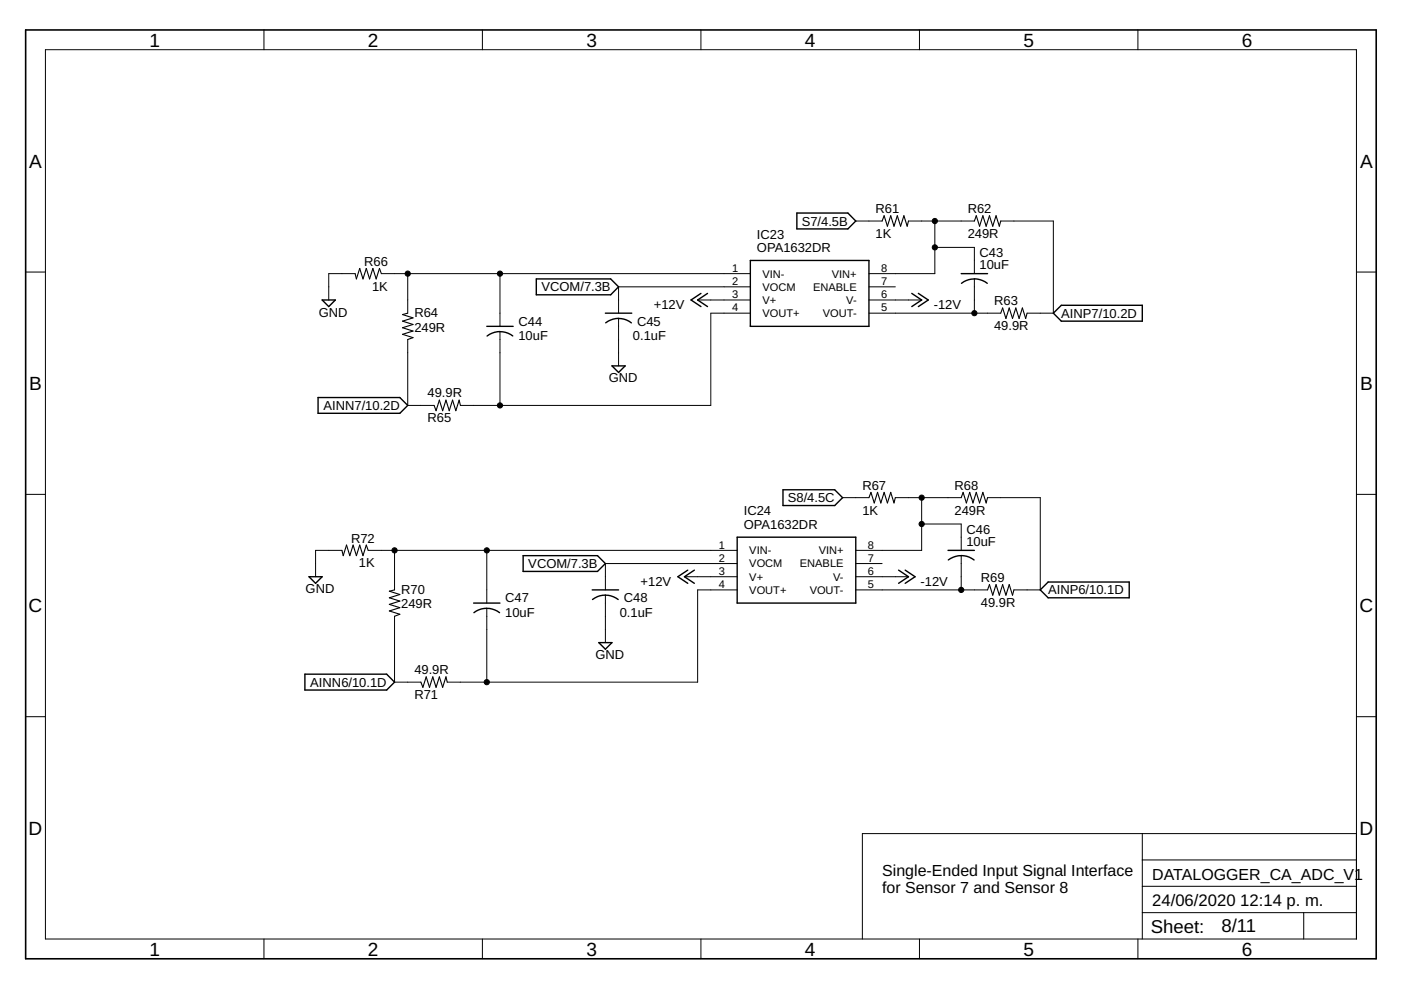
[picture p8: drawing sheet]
<svg xmlns="http://www.w3.org/2000/svg" width="297mm" height="210mm" viewBox="0 0 297 210" stroke-linecap="round" stroke-linejoin="round" font-family="sans-serif">
<g fill="none" stroke="#000" stroke-width=".3">
<path d="M113.7 59.1h15.8l1.6 1.7-1.6 1.7h-15.8zM159.1 55.2h25.1v14h-25.1zM169 45.2h10.8l1.6 1.7-1.6 1.6h-10.8zM203.8 58h5.6M206.6 59.1l1.7 .4 1 .6M206.6 59.1l-1.2 .2-1.5 .8M68.3 63.6h2.8l-1.4 1.4zM103.2 69.2h5.6M106 70.3l-1.7 .4-1 .5M106 70.3l1.2 .2 1.5 .7M128.4 66.4h5.5M129.8 77.6h2.7l-1.4 1.4z"/>
<path d="M131.1 67.5l-1.7 .4-1 .6M131.1 67.5l.6 .1a4.2 4.2 0 0 1 2.2 .9M148.6 62.2l-2.1 1.4 2.1 1.4M150 62.2l-2.1 1.4 2.1 1.4M193.3 62.2l2.1 1.4-2.1 1.4M194.7 62.2l2.1 1.4-2.1 1.4M223.3 66.4l1.7-1.7h17.2v3.4h-17.2zM67.4 84.3h17.4l1.6 1.7-1.6 1.6h-17.4zM110.9 117.8h15.8l1.7 1.7-1.7 1.7h-15.8zM156.3 113.9h25.1v14h-25.1zM166 103.8h11l1.6 1.7-1.6 1.7h-11zM201 116.7h5.6"/>
<path d="M203.8 117.8a4.4 4.4 0 0 1 2.7 .9M203.8 117.8l-1.2 .2-1.5 .7M65.5 122.3h2.8l-1.4 1.4zM100.4 127.9h5.6M103.2 129h-.6a4.3 4.3 0 0 0-2.1 .9M103.2 129l1.2 .1 1.5 .8M125.6 125.1h5.5M127 136.2h2.8l-1.4 1.4zM128.4 126.2a4.4 4.4 0 0 0-2.8 .9M128.4 126.2l1.1 .1 1.6 .8M145.8 120.9l-2.1 1.4 2.1 1.4M147.2 120.9l-2.1 1.4 2.1 1.4"/>
<path d="M190.5 120.9l2.1 1.4-2.1 1.4M191.9 120.9l2.1 1.4-2.1 1.4M220.6 125.1l1.6-1.7h17.2v3.3h-17.2zM64.6 142.9h17.4l1.7 1.7-1.7 1.7h-17.4z"/>
</g>
<g fill="none" stroke="#000" stroke-width=".21">
<path d="M9.6 10.5h278v188.6h-278zM56 6.3v4.2M102.3 6.3v4.2M148.6 6.3v4.2M194.9 6.3v4.2M241.3 6.3v4.2M5.4 57.7h4.2M75.3 58h-5.6v5.6M80.9 58h78.2M86.4 58v8.4M106 58v11.2M181.4 46.9h5.6"/>
<path d="M192.6 46.9h14M198.2 46.9v11.1h-14M198.2 52.5h8.4v5.5M206.6 59.1v7.3M212.2 46.9h11.1v19.5h-5.5M287.6 57.7h4.2M86.4 72v14h5.6M106 70.3v15.7M131.1 67.5v10.1M147.9 63.6h11.2M159.1 60.8h-28v5.6M159.1 66.4h-8.4v19.6h-53.1"/>
<path d="M184.2 60.8h5.6M184.2 63.6h11.2M184.2 66.4h28M5.4 104.8h4.2M72.5 116.7h-5.6v5.6M78.1 116.7h78.2M83.7 116.7v8.4M103.2 116.7v11.2M156.3 119.5h-27.9v5.6M178.6 105.5h5.6M181.4 119.5h5.6M189.8 105.5h14"/>
<path d="M195.4 105.5v11.2h-14M195.4 111.1h8.4v5.6M203.8 117.8v7.3M209.4 105.5h11.2v19.6h-5.6M287.6 104.8h4.2M83.7 130.7v13.9h5.5M103.2 129v15.6M128.4 126.2v10M145.1 122.3h11.2M156.3 125.1h-8.4v19.5h-53.1M181.4 122.3h11.2M181.4 125.1h28"/>
<path d="M5.4 152h4.2M287.6 152h4.2M242.2 176.7v22.4M287.6 176.7h-104.8v22.4M56 199.1v4.2M102.3 199.1v4.2M148.6 199.1v4.2M194.9 199.1v4.2M241.3 199.1v4.2M242.2 193.5h45.4M242.2 187.9h45.4M242.2 182.3h45.4"/>
<path d="M276.4 193.5v5.6"/>
</g>
<path d="M5.4 6.3h286.4v197h-286.4z" fill="none" stroke="#000" stroke-width=".34"/>
<path d="M75.3 58l.3 1.1 .7-2.2 .7 2.2 .7-2.2 .7 2.2 .7-2.2 .7 2.2 .7-2.2 .4 1.1M187 46.9l.5-1.2 .7 2.3 .6-2.3 .7 2.3 .7-2.3 .7 2.3 .7-2.3 .7 2.3 .3-1.1M206.6 46.9l.4-1.2 .7 2.3 .7-2.3 .7 2.3 .7-2.3 .7 2.3 .7-2.3 .7 2.3 .3-1.1M86.4 66.4l-1.1 .3 2.3 .7-2.3 .7 2.3 .7-2.3 .7 2.3 .7-2.3 .7 2.3 .7-1.2 .4M212.2 66.4l.4-1.1 .7 2.2 .7-2.2 .7 2.2 .7-2.2 .7 2.2 .7-2.2 .7 2.2 .3-1.1M92 86l.5 1.1 .7-2.3 .7 2.3 .7-2.3 .6 2.3 .7-2.3 .7 2.3 .7-2.3 .3 1.2M72.5 116.7l.3 1.1 .7-2.2 .7 2.2 .7-2.2 .7 2.2 .7-2.2 .7 2.2 .7-2.2 .4 1.1M184.2 105.5l.5-1.1 .7 2.2 .7-2.2 .7 2.2 .7-2.2 .7 2.2 .6-2.2 .7 2.2 .3-1.1M203.8 105.5l.4-1.1 .7 2.2 .7-2.2 .7 2.2 .7-2.2 .7 2.2 .7-2.2 .7 2.2 .3-1.1M83.7 125.1l-1.2 .2 2.3 .7-2.3 .7 2.3 .7-2.3 .7 2.3 .7-2.3 .7 2.3 .7-1.1 .5M209.4 125.1l.4-1.1 .7 2.2 .7-2.2 .7 2.2 .7-2.2 .7 2.2 .7-2.2 .7 2.2 .3-1.1M89.2 144.6l.5 1.1 .7-2.2 .7 2.2 .7-2.2 .7 2.2 .7-2.2 .7 2.2 .7-2.2 .2 1.1" fill="none" stroke="#000" stroke-width=".23"/>
<g fill="#000" stroke="#000" stroke-width=".21">
<circle cx="86.4" cy="58" r=".55"/>
<circle cx="106" cy="58" r=".55"/>
<circle cx="198.2" cy="52.5" r=".55"/>
<circle cx="198.2" cy="46.9" r=".55"/>
<circle cx="206.6" cy="66.4" r=".55"/>
<circle cx="106" cy="86" r=".55"/>
<circle cx="83.7" cy="116.7" r=".55"/>
<circle cx="103.2" cy="116.7" r=".55"/>
<circle cx="195.4" cy="111.1" r=".55"/>
<circle cx="195.4" cy="105.5" r=".55"/>
<circle cx="203.8" cy="125.1" r=".55"/>
<circle cx="103.2" cy="144.6" r=".55"/>
</g>
<g font-size="4">
<text x="31.7" y="9.9">1</text>
<text x="78" y="9.9">2</text>
<text x="124.3" y="9.9">3</text>
<text x="170.7" y="9.9">4</text>
<text x="217" y="9.9">5</text>
<text x="263.3" y="9.9">6</text>
<text x="6.2" y="35.5">A</text>
<text x="288.4" y="35.5">A</text>
<text x="6.2" y="82.7">B</text>
<text x="288.4" y="82.7">B</text>
<text x="6.1" y="129.8">C</text>
<text x="288.2" y="129.8">C</text>
<text x="6.1" y="177">D</text>
<text x="288.2" y="177">D</text>
<text x="31.7" y="202.6">1</text>
<text x="78" y="202.6">2</text>
<text x="124.3" y="202.6">3</text>
<text x="170.7" y="202.6">4</text>
<text x="217" y="202.6">5</text>
<text x="263.3" y="202.6">6</text>
</g>
<g font-size="3.9">
<text x="244" y="197.8">Sheet:</text>
<text x="259" y="197.7">8/11</text>
</g>
<g font-size="3.5">
<text x="244.3" y="192.1">24/06/2020</text>
<text x="263" y="192.1">12:14 p. m.</text>
</g>
<g font-size="3.4">
<text x="187" y="185.7">Single-Ended Input Signal Interface</text>
<text x="187" y="189.3">for Sensor 7 and Sensor 8</text>
<text x="244.3" y="186.5">DATALOGGER_CA_ADC_V1</text>
</g>
<g font-size="2.8">
<text x="170" y="47.8">S7/4.5B</text>
<text x="185.6" y="45.2">R61</text>
<text x="205.2" y="45.2">R62</text>
<text x="160.5" y="53.4">OPA1632DR</text>
<text x="160.5" y="50.6">IC23</text>
<text x="185.6" y="50.5">1K</text>
<text x="205.2" y="50.5">249R</text>
<text x="77.2" y="56.4">R66</text>
<text x="207.7" y="57">10uF</text>
<text x="207.7" y="54.5">C43</text>
<text x="78.9" y="61.7">1K</text>
<text x="114.8" y="61.8">VCOM/7.3B</text>
<text x="138.6" y="65.6">+12V</text>
<text x="198" y="65.6">-12V</text>
<text x="210.8" y="64.8">R63</text>
<text x="67.6" y="67.1">GND</text>
<text x="87.9" y="70.3">249R</text>
<text x="87.9" y="67.2">R64</text>
<text x="109.9" y="69.1">C44</text>
<text x="135.1" y="69.1">C45</text>
<text x="210.8" y="70">49.9R</text>
<text x="225" y="67.4">AINP7/10.2D</text>
<text x="109.9" y="72.1">10uF</text>
<text x="134.2" y="72.1">0.1uF</text>
<text x="129.1" y="81.1">GND</text>
<text x="68.6" y="86.9">AINN7/10.2D</text>
<text x="90.6" y="84.3">49.9R</text>
<text x="90.6" y="89.6">R65</text>
<text x="167" y="106.5">S8/4.5C</text>
<text x="182.8" y="103.9">R67</text>
<text x="202.4" y="103.9">R68</text>
<text x="157.7" y="112.1">OPA1632DR</text>
<text x="157.7" y="109.3">IC24</text>
<text x="182.8" y="109.1">1K</text>
<text x="202.4" y="109.1">249R</text>
<text x="204.9" y="113.2">C46</text>
<text x="74.4" y="115">R72</text>
<text x="204.9" y="115.7">10uF</text>
<text x="64.8" y="125.8">GND</text>
<text x="76.1" y="120.3">1K</text>
<text x="85.1" y="125.9">R70</text>
<text x="112" y="120.5">VCOM/7.3B</text>
<text x="135.8" y="124.2">+12V</text>
<text x="195.2" y="124.2">-12V</text>
<text x="208" y="123.4">R69</text>
<text x="85.1" y="129">249R</text>
<text x="107.1" y="130.8">10uF</text>
<text x="107.1" y="127.7">C47</text>
<text x="131.4" y="130.8">0.1uF</text>
<text x="132.3" y="127.7">C48</text>
<text x="208" y="128.7">49.9R</text>
<text x="222.2" y="126">AINP6/10.1D</text>
<text x="87.9" y="142.9">49.9R</text>
<text x="126.3" y="139.7">GND</text>
<text x="65.8" y="145.6">AINN6/10.1D</text>
<text x="87.9" y="148.2">R71</text>
</g>
<g font-size="2.3">
<text x="155.2" y="57.6">1</text>
<text x="161.7" y="58.9">VIN-</text>
<text x="176.4" y="58.9">VIN+</text>
<text x="186.8" y="57.6">8</text>
<text x="155.2" y="60.4">2</text>
<text x="155.2" y="63.2">3</text>
<text x="161.7" y="61.7">VOCM</text>
<text x="161.7" y="64.5">V+</text>
<text x="172.4" y="61.7">ENABLE</text>
<text x="179.4" y="64.4">V-</text>
<text x="186.8" y="60.4">7</text>
<text x="186.8" y="63.2">6</text>
<text x="155.2" y="66">4</text>
<text x="161.7" y="67.2">VOUT+</text>
<text x="174.5" y="67.2">VOUT-</text>
<text x="186.8" y="66">5</text>
<text x="152.4" y="116.3">1</text>
<text x="152.4" y="119.1">2</text>
<text x="158.9" y="117.5">VIN-</text>
<text x="173.6" y="117.5">VIN+</text>
<text x="184" y="116.3">8</text>
<text x="184" y="119.1">7</text>
<text x="152.4" y="121.9">3</text>
<text x="152.4" y="124.7">4</text>
<text x="158.9" y="120.3">VOCM</text>
<text x="158.9" y="123.1">V+</text>
<text x="158.9" y="125.9">VOUT+</text>
<text x="169.6" y="120.3">ENABLE</text>
<text x="171.7" y="125.9">VOUT-</text>
<text x="176.6" y="123.1">V-</text>
<text x="184" y="121.9">6</text>
<text x="184" y="124.7">5</text>
</g>
</svg>
